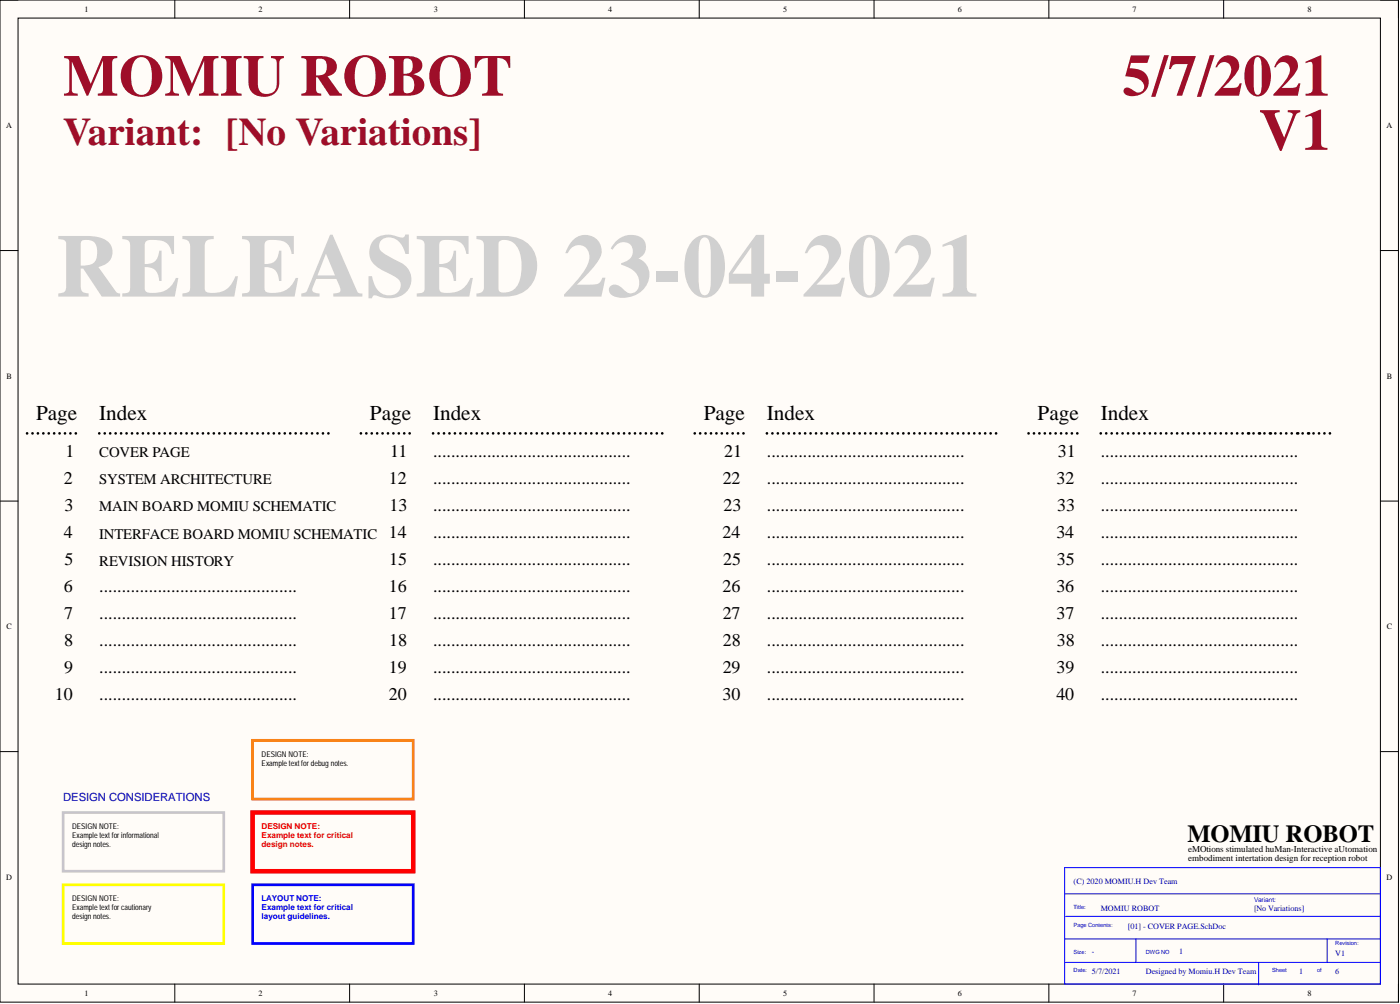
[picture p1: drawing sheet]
<svg xmlns="http://www.w3.org/2000/svg" width="393mm" height="282mm" viewBox="0 0 393 282" stroke-linecap="round" stroke-linejoin="round" font-family="sans-serif">
<path d="M0 0h392.9v281.3h-392.9z" fill-rule="evenodd" fill="#fffcf8"/>
<path d="M0 0h392.9v281.3h-392.9z" fill="none" stroke="#000" stroke-width=".28"/>
<path d="M5.1 5.1h382.7v271.2h-382.7z" fill-rule="evenodd" fill="#fffcf8"/>
<g fill="none" stroke="#000" stroke-width=".28">
<path d="M0 0h5.1M5.1 5.1h382.7v271.2h-382.7zM49.1 0v5.1M98.2 0v5.1M147.3 0v5.1M196.5 0v5.1M245.6 0v5.1M294.7 0v5.1M343.8 0v5.1M387.8 0h5.1v5.1M0 70.3h5.1M387.8 70.3h5.1"/>
<path d="M0 140.7h5.1M387.8 140.7h5.1M0 211h5.1M387.8 211h5.1M49.1 276.3v5M98.2 276.3v5M147.3 276.3v5M196.5 276.3v5M245.6 276.3v5M294.7 276.3v5M343.8 276.3v5M392.9 276.3v5"/>
</g>
<g fill="none" stroke="#000" stroke-width=".76">
<path d="M7.6 121.7h.1M9.1 121.7h.1M10.6 121.7h.1M12.2 121.7h.1M13.7 121.7h.1M15.2 121.7h.1M16.7 121.7h.1M18.3 121.7h.1M19.8 121.7h.1M21.3 121.7h.1M27.9 121.7h.1M29.4 121.7h.1"/>
<path d="M31 121.7h.1M32.5 121.7h.1M34 121.7h.1M35.6 121.7h.1M37.1 121.7h.1M38.6 121.7h.1M40.1 121.7h.1M41.7 121.7h.1M43.2 121.7h.1M44.7 121.7h.1M46.3 121.7h.1M47.8 121.7h.1"/>
<path d="M49.3 121.7h.1M50.9 121.7h.1M52.4 121.7h.1M53.9 121.7h.1M55.5 121.7h.1M57 121.7h.1M58.5 121.7h.1M60.1 121.7h.1M61.6 121.7h.1M63.1 121.7h.1M64.7 121.7h.1M66.2 121.7h.1"/>
<path d="M67.7 121.7h.1M69.3 121.7h.1M70.8 121.7h.1M72.3 121.7h.1M73.9 121.7h.1M75.4 121.7h.1M76.9 121.7h.1M78.5 121.7h.1M80 121.7h.1M81.5 121.7h.1M83.1 121.7h.1M84.6 121.7h.1"/>
<path d="M86.1 121.7h.1M87.7 121.7h.1M89.2 121.7h.1M90.7 121.7h.1M92.3 121.7h.1M101.4 121.7h.1M102.9 121.7h.1M104.4 121.7h.1M106 121.7h.1M107.5 121.7h.1M109 121.7h.1M110.5 121.7h.1"/>
<path d="M112 121.7h.1M113.6 121.7h.1M115.1 121.7h.1M121.7 121.7h.1M123.2 121.7h.1M124.7 121.7h.1M126.3 121.7h.1M127.8 121.7h.1M129.3 121.7h.1M130.9 121.7h.1M132.4 121.7h.1M133.9 121.7h.1"/>
<path d="M135.5 121.7h.1M137 121.7h.1M138.5 121.7h.1M140.1 121.7h.1M141.6 121.7h.1M143.1 121.7h.1M144.7 121.7h.1M146.2 121.7h.1M147.7 121.7h.1M149.3 121.7h.1M150.8 121.7h.1M152.3 121.7h.1"/>
<path d="M153.9 121.7h.1M155.4 121.7h.1M156.9 121.7h.1M158.5 121.7h.1M160 121.7h.1M161.5 121.7h.1M163.1 121.7h.1M164.6 121.7h.1M166.1 121.7h.1M167.7 121.7h.1M169.2 121.7h.1M170.7 121.7h.1"/>
<path d="M172.3 121.7h.1M173.8 121.7h.1M175.3 121.7h.1M176.9 121.7h.1M178.4 121.7h.1M179.9 121.7h.1M181.5 121.7h.1M183 121.7h.1M184.5 121.7h.1M186.1 121.7h.1M195.2 121.7h.1M196.7 121.7h.1"/>
<path d="M198.2 121.7h.1M199.8 121.7h.1M201.3 121.7h.1M202.8 121.7h.1M204.3 121.7h.1M205.8 121.7h.1M207.4 121.7h.1M208.9 121.7h.1M215.5 121.7h.1M217 121.7h.1M218.5 121.7h.1M220.1 121.7h.1"/>
<path d="M221.6 121.7h.1M223.1 121.7h.1M224.7 121.7h.1M226.2 121.7h.1M227.7 121.7h.1M229.3 121.7h.1M230.8 121.7h.1M232.3 121.7h.1M233.9 121.7h.1M235.4 121.7h.1M236.9 121.7h.1M238.5 121.7h.1"/>
<path d="M240 121.7h.1M241.5 121.7h.1M243.1 121.7h.1M244.6 121.7h.1M246.1 121.7h.1M247.7 121.7h.1M249.2 121.7h.1M250.7 121.7h.1M252.3 121.7h.1M253.8 121.7h.1M255.3 121.7h.1M256.9 121.7h.1"/>
<path d="M258.4 121.7h.1M259.9 121.7h.1M261.5 121.7h.1M263 121.7h.1M264.5 121.7h.1M266.1 121.7h.1M267.6 121.7h.1M269.1 121.7h.1M270.7 121.7h.1M272.2 121.7h.1M273.7 121.7h.1M275.3 121.7h.1"/>
<path d="M276.8 121.7h.1M278.3 121.7h.1M279.8 121.7h.1M289 121.7h.1M290.5 121.7h.1M292 121.7h.1M293.5 121.7h.1M295.1 121.7h.1M296.6 121.7h.1M298.1 121.7h.1M299.6 121.7h.1M301.1 121.7h.1"/>
<path d="M302.7 121.7h.1M309.3 121.7h.1M310.8 121.7h.1M312.3 121.7h.1M313.9 121.7h.1M315.4 121.7h.1M316.9 121.7h.1M318.5 121.7h.1M320 121.7h.1M321.5 121.7h.1M323.1 121.7h.1M324.6 121.7h.1"/>
<path d="M326.1 121.7h.1M327.7 121.7h.1M329.2 121.7h.1M330.7 121.7h.1M332.3 121.7h.1M333.8 121.7h.1M335.3 121.7h.1M336.9 121.7h.1M338.4 121.7h.1M339.9 121.7h.1M341.5 121.7h.1M343 121.7h.1"/>
<path d="M344.5 121.7h.1M346.1 121.7h.1M347.6 121.7h.1M349.1 121.7h.1M352.2 121.7h.1M355.2 121.7h.1M358.3 121.7h.1M359.9 121.7h.1M361.4 121.7h.1M362.9 121.7h.1M366 121.7h.1M369 121.7h.1"/>
<path d="M370.6 121.7h.1M372.1 121.7h.1M373.6 121.7h.1"/>
</g>
<g fill="#000">
<circle cx="350.7" cy="121.7" r=".38"/>
<circle cx="353.7" cy="121.7" r=".38"/>
<circle cx="356.8" cy="121.7" r=".38"/>
<circle cx="364.5" cy="121.7" r=".38"/>
<circle cx="367.5" cy="121.7" r=".38"/>
</g>
<path d="M17.7 228.1h45.2v16.5h-45.2z" fill="none" stroke="#c6c3c6" stroke-width=".76"/>
<path d="M17.7 248.4h45.2v16.5h-45.2z" fill="none" stroke="#ff0" stroke-width=".76"/>
<path d="M71 228.1h45.1v16.5h-45.1z" fill="none" stroke="#f00" stroke-width="1.3"/>
<path d="M71 248.4h45.1v16.5h-45.1z" fill="none" stroke="#00f" stroke-width=".76"/>
<path d="M71 207.8h45.1v16.5h-45.1z" fill="none" stroke="#fd8300" stroke-width=".76"/>
<path d="M299.1 243.6h88.7v32.7h-88.7zM299.1 250.9h88.7M299.4 257.3h88.4M299.1 263.6h88.7M299.4 270.2h88.4M319.1 263.6v6.6M353.6 270.2v6.3M372.9 263.6v6.6" fill="none" stroke="#00f" stroke-width=".28"/>
<text font-size="25.2" fill="#d0d0d0" x="15.7" y="83.3">RELEASED 23-04-2021</text>
<g font-size="16.5" fill="#9e0e29">
<text x="17.7" y="26.9">MOMIU ROBOT</text>
<text x="315.3" y="26.9">5/7/2021</text>
<text x="353.7" y="42.1">V1</text>
</g>
<text font-size="11" fill="#9e0e29" x="17.7" y="40.7">Variant: [No Variations]</text>
<text font-size="6.9" x="333.6" y="236.5">MOMIU ROBOT</text>
<g font-size="6">
<text x="10.1" y="117.9">Page</text>
<text x="27.9" y="117.9">Index</text>
<text x="103.9" y="117.9">Page</text>
<text x="121.7" y="117.9">Index</text>
<text x="197.7" y="117.9">Page</text>
<text x="215.5" y="117.9">Index</text>
<text x="291.5" y="117.9">Page</text>
<text x="309.3" y="117.9">Index</text>
</g>
<g font-size="5">
<text x="18.4" y="128.2">1</text>
<text x="109.6" y="128.2">11</text>
<text x="121.7" y="128.2">............................................</text>
<text x="203.4" y="128.2">21</text>
<text x="215.5" y="128.2">............................................</text>
<text x="297.2" y="128.2">31</text>
<text x="309.3" y="128.2">............................................</text>
<text x="18" y="135.8">2</text>
<text x="109.3" y="135.8">12</text>
<text x="121.7" y="135.8">............................................</text>
<text x="203" y="135.8">22</text>
<text x="215.5" y="135.8">............................................</text>
<text x="296.8" y="135.8">32</text>
<text x="309.3" y="135.8">............................................</text>
<text x="18.2" y="143.4">3</text>
<text x="109.5" y="143.4">13</text>
<text x="121.7" y="143.4">............................................</text>
<text x="203.3" y="143.4">23</text>
<text x="215.5" y="143.4">............................................</text>
<text x="297.1" y="143.4">33</text>
<text x="309.3" y="143.4">............................................</text>
<text x="18" y="151">4</text>
<text x="109.2" y="151">14</text>
<text x="121.7" y="151">............................................</text>
<text x="203" y="151">24</text>
<text x="215.5" y="151">............................................</text>
<text x="296.8" y="151">34</text>
<text x="309.3" y="151">............................................</text>
<text x="18.1" y="158.6">5</text>
<text x="109.4" y="158.6">15</text>
<text x="121.7" y="158.6">............................................</text>
<text x="203.2" y="158.6">25</text>
<text x="215.5" y="158.6">............................................</text>
<text x="297" y="158.6">35</text>
<text x="309.3" y="158.6">............................................</text>
<text x="18" y="166.2">6</text>
<text x="27.9" y="166.2">............................................</text>
<text x="109.2" y="166.2">16</text>
<text x="121.7" y="166.2">............................................</text>
<text x="203" y="166.2">26</text>
<text x="215.5" y="166.2">............................................</text>
<text x="296.8" y="166.2">36</text>
<text x="309.3" y="166.2">............................................</text>
<text x="18" y="173.8">7</text>
<text x="27.9" y="173.8">............................................</text>
<text x="109.3" y="173.8">17</text>
<text x="121.7" y="173.8">............................................</text>
<text x="203" y="173.8">27</text>
<text x="215.5" y="173.8">............................................</text>
<text x="296.8" y="173.8">37</text>
<text x="309.3" y="173.8">............................................</text>
<text x="18" y="181.4">8</text>
<text x="27.9" y="181.4">............................................</text>
<text x="109.3" y="181.4">18</text>
<text x="121.7" y="181.4">............................................</text>
<text x="203.1" y="181.4">28</text>
<text x="215.5" y="181.4">............................................</text>
<text x="296.9" y="181.4">38</text>
<text x="309.3" y="181.4">............................................</text>
<text x="18" y="189">9</text>
<text x="27.9" y="189">............................................</text>
<text x="109.3" y="189">19</text>
<text x="121.7" y="189">............................................</text>
<text x="203" y="189">29</text>
<text x="215.5" y="189">............................................</text>
<text x="296.8" y="189">39</text>
<text x="309.3" y="189">............................................</text>
<text x="15.4" y="196.6">10</text>
<text x="27.9" y="196.6">............................................</text>
<text x="109.2" y="196.6">20</text>
<text x="121.7" y="196.6">............................................</text>
<text x="203" y="196.6">30</text>
<text x="215.5" y="196.6">............................................</text>
<text x="296.8" y="196.6">40</text>
<text x="309.3" y="196.6">............................................</text>
</g>
<g font-size="4.1">
<text x="27.9" y="128.4">COVER PAGE</text>
<text x="27.9" y="136">SYSTEM ARCHITECTURE</text>
<text x="27.9" y="143.6">MAIN BOARD MOMIU SCHEMATIC</text>
<text x="27.9" y="151.2">INTERFACE BOARD MOMIU SCHEMATIC</text>
<text x="27.9" y="158.8">REVISION HISTORY</text>
</g>
<text font-size="3.2" fill="#000080" x="17.7" y="224.9">DESIGN CONSIDERATIONS</text>
<g font-size="2.5">
<text x="333.8" y="239.2">eMOtions stimulated huMan-Interactive aUtomation</text>
<text x="333.8" y="241.8">embodiment intertation design for reception robot</text>
</g>
<g font-size="2.3">
<text x="23.7" y="3.3">1</text>
<text x="72.6" y="3.3">2</text>
<text x="121.8" y="3.3">3</text>
<text x="170.9" y="3.3">4</text>
<text x="220" y="3.3">5</text>
<text x="269.1" y="3.3">6</text>
<text x="318.2" y="3.3">7</text>
<text x="367.4" y="3.3">8</text>
<text x="1.7" y="36">A</text>
<text x="389.6" y="36">A</text>
<text x="1.8" y="106.3">B</text>
<text x="389.7" y="106.3">B</text>
<text x="1.8" y="176.6">C</text>
<text x="389.7" y="176.6">C</text>
<text x="1.7" y="247">D</text>
<text x="389.6" y="247">D</text>
<text x="23.7" y="279.6">1</text>
<text x="72.6" y="279.6">2</text>
<text x="121.8" y="279.6">3</text>
<text x="170.9" y="279.6">4</text>
<text x="220" y="279.6">5</text>
<text x="269.1" y="279.6">6</text>
<text x="318.2" y="279.6">7</text>
<text x="367.4" y="279.6">8</text>
</g>
<g font-size="2.3" fill="#f00">
<text x="73.5" y="232.7">DESIGN NOTE:</text>
<text x="73.5" y="235.3">Example text for critical</text>
<text x="73.5" y="237.8">design notes.</text>
</g>
<g font-size="2.3" fill="#000080">
<text x="301.7" y="248.1">(C) 2020 MOMIU.H Dev Team</text>
<text x="309.3" y="255.7">MOMIU ROBOT</text>
<text x="352.4" y="255.7">[No Variations]</text>
<text x="316.9" y="260.8">[01] - COVER PAGE.SchDoc</text>
<text x="306.7" y="267.9">-</text>
<text x="331.3" y="267.9">1</text>
<text x="375.2" y="268.4">V1</text>
<text x="306.7" y="273.5">5/7/2021</text>
<text x="321.9" y="273.5">Designed by Momiu.H Dev Team</text>
<text x="365" y="273.5">1</text>
<text x="375.2" y="273.5">6</text>
</g>
<g font-size="2.3" fill="#00f">
<text x="73.5" y="253">LAYOUT NOTE:</text>
<text x="73.5" y="255.5">Example text for critical</text>
<text x="73.5" y="258.1">layout guidelines.</text>
</g>
<g font-size="2.2">
<text x="73.5" y="212.4">DESIGN NOTE:</text>
<text x="73.5" y="215">Example text fordebug notes.</text>
<text x="20.3" y="232.7">DESIGN NOTE:</text>
<text x="20.3" y="235.3">Example text forinformational</text>
<text x="20.3" y="237.8">design notes.</text>
<text x="20.3" y="253">DESIGN NOTE:</text>
<text x="20.3" y="255.5">Example text forcautionary</text>
<text x="20.3" y="258.1">design notes.</text>
</g>
<text font-size="1.8" fill="#00f" x="352.4" y="253.3">Variant:</text>
<g font-size="1.6" fill="#00f">
<text x="301.7" y="255.2">Title:</text>
<text x="301.7" y="260.2">Page Contents:</text>
<text x="301.7" y="267.8">Size:</text>
<text x="321.9" y="267.8">DWG NO</text>
<text x="375.2" y="265.3">Revision:</text>
<text x="301.7" y="272.9">Date:</text>
<text x="357.4" y="272.9">Sheet</text>
<text x="370.1" y="272.9">of</text>
</g>
</svg>
